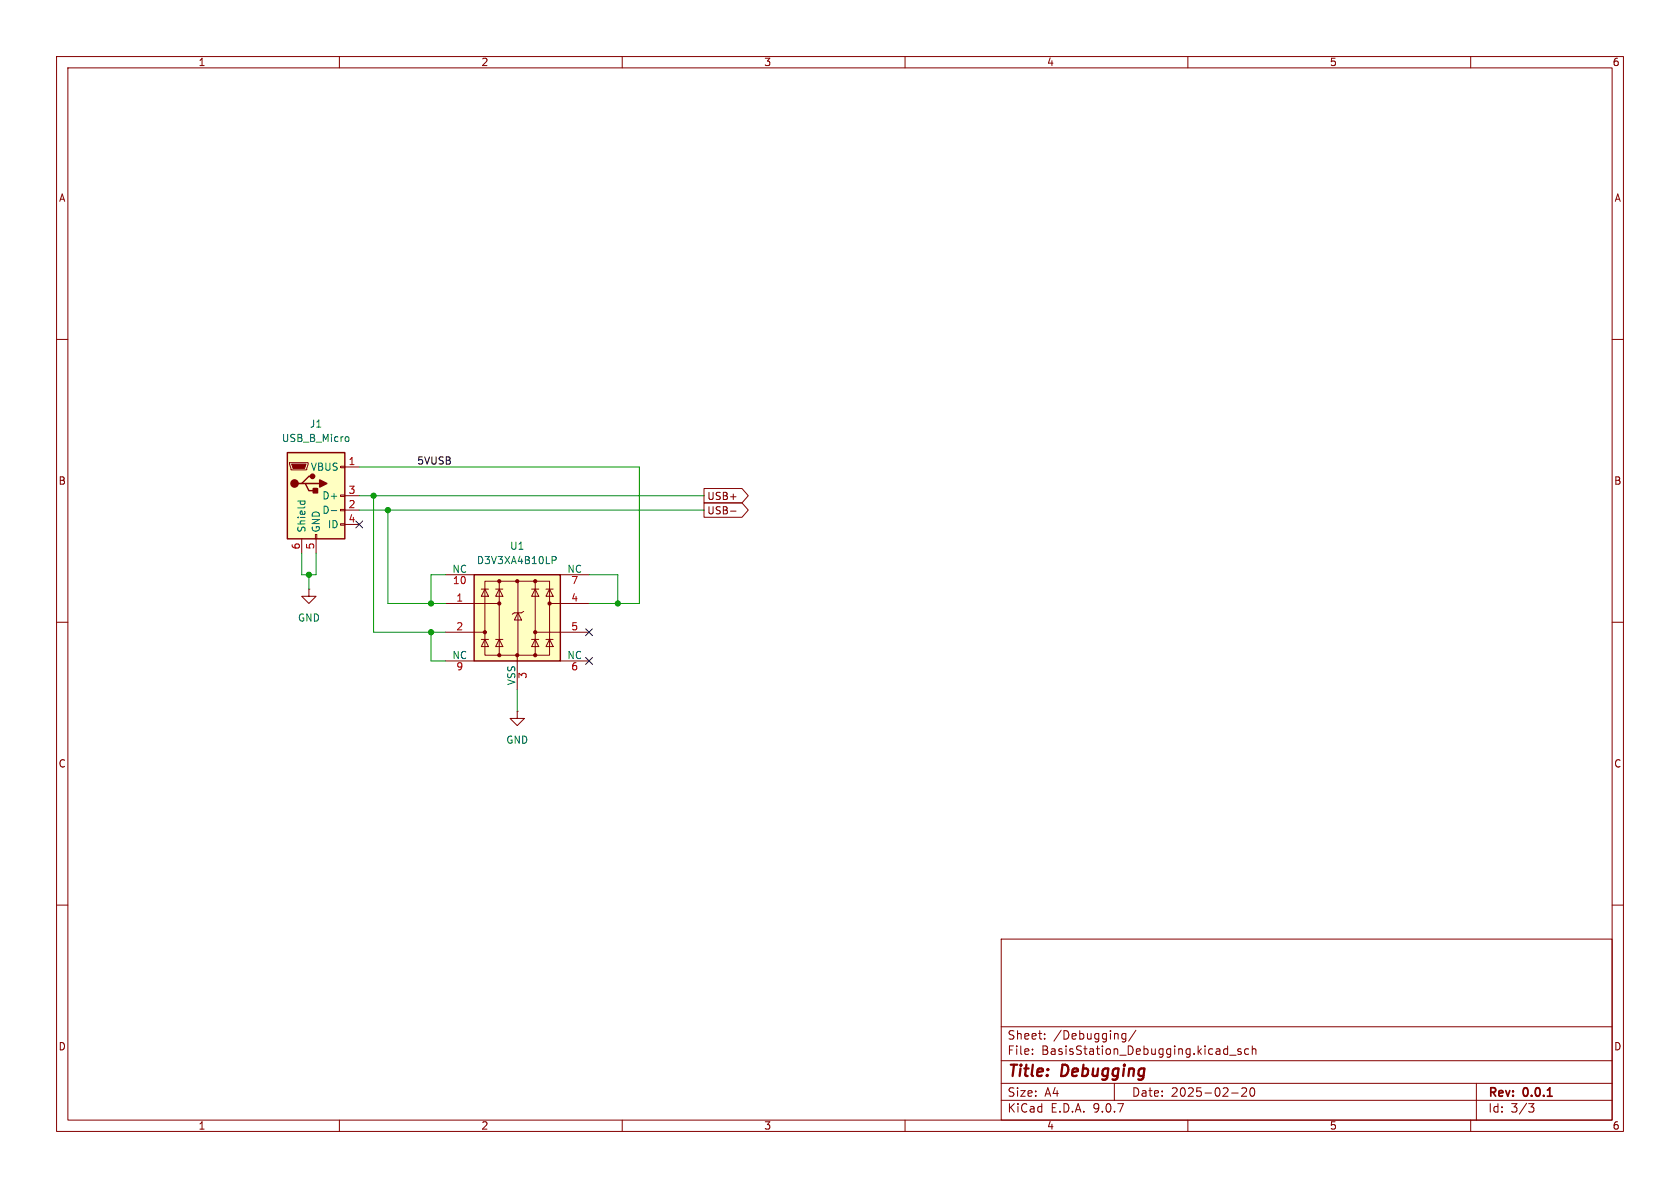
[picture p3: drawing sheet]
<svg xmlns="http://www.w3.org/2000/svg" width="297mm" height="210mm" viewBox="0 0 297 210" stroke-linecap="round" stroke-linejoin="round" font-family="sans-serif">
<g fill="none" stroke="#840000" stroke-width=".18">
<path d="M10 10h277v190h-277zM12 12h273v186h-273zM60 10v2M110 10v2M160 10v2M210 10v2M260 10v2M10 60h2M285 60h2M10 110h2M285 110h2M10 160h2"/>
<path d="M177 166h108v32h-108zM285 160h2M60 198v2M110 198v2M160 198v2M177 194.5h108M177 191.5h108M177 187.5h108M177 181.5h108M182.5 186.3v.1M182.5 185.5v.1M184.7 183.6v.1"/>
<path d="M184.7 182.8v.1M197 191.5v3M199 182.7v1.2l-.3 .3-.3-.1M199 182.8l-.4-.1-.3 .3v.4l.2 .2h.5M200.8 182.1l-1.3 2M210 198v2M217.4 186.5h1.1M217.7 193.2h1.2M219.4 185.5l-.4-.1-.2 .2 .1 .2 .5 .2v.3h-.6M219.5 192.4l.6-.1 .2 .1 .1 .3-.9 1.1h.9M220.7 185.5l-.4-.1-.3 .3v.4l.2 .2h.5M221.1 192.4l.2-.1a.81 .81 0 0 1 .6 .6 .81 .81 0 0 1-.3 .8l-.1 .1a.81 .81 0 0 1-.4-1.4z"/>
<path d="M221.4 185.5l.2-.1 .4 .1v.9M221.4 184.9v1.5M260 198v2M261 191.5v6.5M270.2 195.1h1l-.5 .6 .4 .1 .1 .5-.3 .3h-.4"/>
</g>
<path d="M273.6 193.8h.8" fill="none" stroke="#840000" stroke-width=".3"/>
<path d="M83.8 101.6h15.3v15.2h-15.3z" fill="#ffffc2"/>
<g fill="none" stroke="#840000" stroke-width=".18">
<path d="M78.7 106.7h9.6M78.7 111.8h7M78.7 101.6h5.1M78.7 116.8h5.1M85.1 104.1h1.3M85.1 113h1.3M85.7 102.7h11.5v13.1h-11.5zM85.7 104.1l.7 1.3h-1.3zM85.7 113l.7 1.3h-1.3zM87.6 104.1h1.3M87.6 113h1.3M88.3 104.1l.6 1.3h-1.3z"/>
<path d="M88.3 113l.6 1.3h-1.3zM88.3 102.7v13.1M91.4 115.8v6.1M91.6 108.3l.6 1.3h-1.3zM91.6 102.7v13.1M92.6 108.1l-.4 .2h-1.3l-.3 .3M94 104.1h1.2M94 113h1.2M94.6 104.1l.6 1.3h-1.2zM94.6 113l.6 1.3h-1.2zM94.6 102.7v13.1M94.6 111.8h9.5"/>
<path d="M96.5 104.1h1.3M96.5 113h1.3M97.2 104.1l.6 1.3h-1.3zM97.2 113l.6 1.3h-1.3zM97.2 106.7h6.9M99.1 101.6h5M99.1 116.8h5"/>
</g>
<path d="M83.8 101.6h15.3v15.2h-15.3z" fill="none" stroke="#840000" stroke-width=".25"/>
<g fill="#840000" stroke="#840000" stroke-width=".18">
<circle cx="85.7" cy="111.8" r=".28"/>
<circle cx="88.3" cy="102.7" r=".28"/>
<circle cx="88.3" cy="106.7" r=".28"/>
<circle cx="88.3" cy="115.8" r=".28"/>
<circle cx="91.4" cy="102.7" r=".28"/>
<circle cx="91.4" cy="115.8" r=".28"/>
<circle cx="94.6" cy="102.7" r=".28"/>
<circle cx="94.6" cy="111.8" r=".28"/>
<circle cx="94.6" cy="115.8" r=".28"/>
<circle cx="97.2" cy="106.7" r=".28"/>
</g>
<path d="M97.6 98.4h.5l.2 .2-.1 .4h-.6" fill="none" stroke="#006464" stroke-width=".18"/>
<path d="M50.8 80h10.2v15.3h-10.2z" fill="#ffffc2"/>
<path d="M50.8 80h10.2v15.3h-10.2zM53.3 85.5h.7l.6 1.2h1.3M54 85.5h2.5M55.2 84.2h-.6l-1.3 1.3h-.6" fill="none" stroke="#840000" stroke-width=".25"/>
<g fill="none" stroke="#840000" stroke-width=".18">
<path d="M51.2 81.8h3.3v.2l-.3 1.1h-2.8zM53.3 95.3v2.5M55.8 94.5h.2v.8h-.2zM55.9 95.3v2.5M60.2 82.4h.8v.3h-.8zM60.2 87.5h.8v.3h-.8zM60.2 90h.8v.3h-.8zM60.2 92.6h.8v.2h-.8zM61 82.6h2.5M61 87.6h2.5M61 90.2h2.5M61 92.7h2.5"/>
<path d="M124.5 88.9h6.7l1.1 1.3-1.1 1.2h-6.7zM124.5 86.4h6.7l1.1 1.2-1.1 1.3h-6.7zM129.1 90.4h1M54.6 104.1v1.3h1.3l-1.3 1.3-1.3-1.3h1.3M54.6 104.1h.1M91.4 125.7v1.3h1.3l-1.3 1.3-1.2-1.3h1.2M91.4 125.7h.1"/>
</g>
<path d="M51.6 82h2.5l-.3 .8h-2z" fill="#840000" stroke="#840000" stroke-width=".18"/>
<g fill="#840000" stroke="#840000" stroke-width=".25">
<path d="M55.4 86.4h.7v.7h-.7z"/>
<path d="M56.5 84.8l1.3 .7-1.3 .6z"/>
<circle cx="52.1" cy="85.5" r=".63"/>
<circle cx="55.2" cy="84.2" r=".38"/>
</g>
<path d="M61.3 77.2l.3 .1 .1 .1-.1 .5-.3 .1M52.6 88.6h1.3M53.1 88.6v.3M53.9 88.6v.3M58.6 90.3h.9" fill="none" stroke="#006464" stroke-width=".18"/>
<path d="M53.3 97.8v3.8h2.6v-3.8M63.5 82.6h49.5v24.1h-8.9M63.5 87.6h61M63.5 90.2h61M66 87.6v24.2h12.7M68.6 90.2v16.5h10.1M54.6 101.6v2.5M76.2 111.8v5h2.5M78.7 101.6h-2.5v5.1M104.1 101.6h5.1v5.1M91.4 121.9v3.8" fill="none" stroke="#009600" stroke-width=".18"/>
<path d="M62.9 92.1l1.2 1.2M64.1 92.1l-1.2 1.2M103.5 111.2l1.2 1.2M103.5 116.2l1.2 1.2M104.7 111.2l-1.2 1.2M104.7 116.2l-1.2 1.2" fill="none" stroke="#000084" stroke-width=".18"/>
<g fill="#009600" stroke="#009600" stroke-width=".18">
<circle cx="109.2" cy="106.7" r=".46"/>
<circle cx="76.2" cy="106.7" r=".46"/>
<circle cx="54.6" cy="101.6" r=".46"/>
<circle cx="68.6" cy="90.2" r=".46"/>
<circle cx="66" cy="87.6" r=".46"/>
<circle cx="76.2" cy="111.8" r=".46"/>
</g>
<g font-size="2.8" fill="#840000">
<text x="178" y="190.9">Title:</text>
<text x="187.7" y="190.9">Debugging</text>
</g>
<g font-size="2.1" fill="#840000">
<text x="178" y="184">Sheet:</text>
<text x="186.2" y="184">/Debugging/</text>
<text x="178" y="186.7">File:</text>
<text x="184.1" y="186.7">BasisStation_Debugging.kicad_sch</text>
<text x="178" y="196.9">KiCad</text>
<text x="178" y="194.1">Size:</text>
<text x="184.7" y="194.1">A4</text>
<text x="185.7" y="196.9">E.D.A.</text>
<text x="193.3" y="196.9">9.0.7</text>
<text x="200" y="194.1">Date:</text>
<text x="207" y="194.1">2025-02-20</text>
<text x="263" y="194.3">Rev:</text>
<text x="263" y="196.9">Id:</text>
<text x="267.1" y="196.9">3/3</text>
<text x="269.4" y="194.3">0.0.1</text>
</g>
<g font-size="1.8" fill="#840000">
<text x="35" y="11.9">1</text>
<text x="85" y="11.9">2</text>
<text x="135" y="11.9">3</text>
<text x="185" y="11.9">4</text>
<text x="235" y="11.9">5</text>
<text x="285" y="11.9">6</text>
<text x="10.3" y="35.9">A</text>
<text x="285.3" y="35.9">A</text>
<text x="10.3" y="85.9">B</text>
<text x="124.9" y="88.6">USB+</text>
<text x="285.3" y="85.9">B</text>
<text x="124.9" y="91.1">USB-</text>
<text x="10.3" y="135.9">C</text>
<text x="285.3" y="135.9">C</text>
<text x="10.3" y="185.9">D</text>
<text x="285.3" y="185.9">D</text>
<text x="35" y="199.9">1</text>
<text x="85" y="199.9">2</text>
<text x="135" y="199.9">3</text>
<text x="185" y="199.9">4</text>
<text x="235" y="199.9">5</text>
<text x="285" y="199.9">6</text>
</g>
<g font-size="1.8" fill="#006464">
<text x="54.7" y="75.8">J1</text>
<text x="49.7" y="78.3">USB_B_Micro</text>
<text x="54.8" y="83.4">VBUS</text>
<text x="56.9" y="88.5">D+</text>
<text x="54.2" y="94.2" transform="rotate(-90 54.2 94.2)">Shield</text>
<text x="56.7" y="94.2" transform="rotate(-90 56.7 94.2)">GND</text>
<text x="56.9" y="91">D-</text>
<text x="57.9" y="93.6">ID</text>
<text x="79.9" y="101.3">NC</text>
<text x="84.2" y="99.9">D3V3XA4B10LP</text>
<text x="90.1" y="97.4">U1</text>
<text x="100.2" y="101.3">NC</text>
<text x="52.6" y="110.1">GND</text>
<text x="79.9" y="116.6">NC</text>
<text x="100.2" y="116.6">NC</text>
<text x="91.2" y="121.2" transform="rotate(-90 91.2 121.2)">VSS</text>
<text x="89.4" y="131.7">GND</text>
</g>
<g font-size="1.8" fill="#a90000">
<text x="61.5" y="82.3">1</text>
<text x="61.5" y="87.4">3</text>
<text x="61.5" y="89.9">2</text>
<text x="61.5" y="92.5">4</text>
<text x="53.1" y="97.2" transform="rotate(-90 53.1 97.2)">6</text>
<text x="55.6" y="97.2" transform="rotate(-90 55.6 97.2)">5</text>
<text x="80" y="103.6">10</text>
<text x="80.6" y="106.4">1</text>
<text x="100.9" y="103.6">7</text>
<text x="100.9" y="106.4">4</text>
<text x="80.6" y="111.5">2</text>
<text x="100.9" y="111.5">5</text>
<text x="80.6" y="118.8">9</text>
<text x="100.9" y="118.8">6</text>
<text x="93.4" y="120.1" transform="rotate(-90 93.4 120.1)">3</text>
</g>
<text font-size="1.8" fill="#0f0f0f" x="73.7" y="82.2">5VUSB</text>
</svg>
